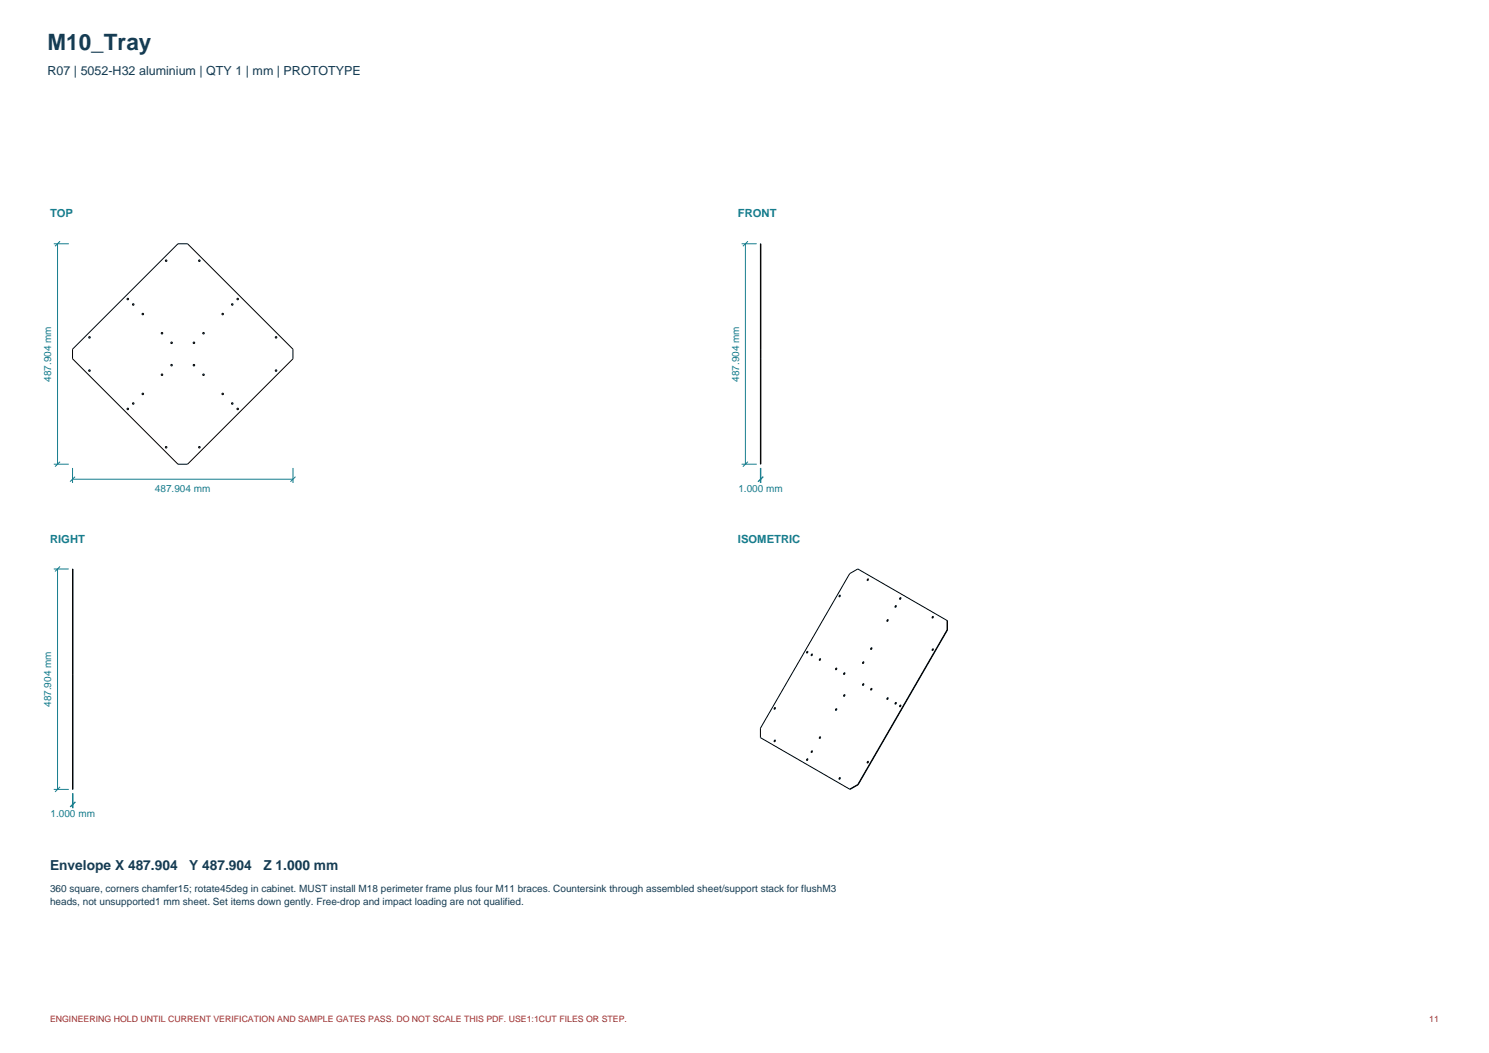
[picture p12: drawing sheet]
<svg xmlns="http://www.w3.org/2000/svg" width="420mm" height="297mm" viewBox="0 0 420 297" stroke-linecap="round" stroke-linejoin="round" font-family="sans-serif">
<g fill="none" stroke="#167d8d" stroke-width=".28">
<path d="M15.2 68.8h4.2M16.2 68.8v62.1M16.9 68l-1.4 1.5M209.2 68.8h4.2M210.3 68.8v62.1M211 68l-1.5 1.5M15.2 130.9h4.2M16.9 130.2l-1.4 1.4M20.5 135.2h62.1M20.5 132v4.2M21.2 134.5l-1.4 1.4M82.6 132v4.2"/>
<path d="M83.3 134.5l-1.4 1.4M209.2 130.9h4.2M211 130.2l-1.5 1.4M214.5 135.2h.1M214.5 132v4.2M214.6 132v4.2M215.2 134.5l-1.4 1.4M215.3 134.5l-1.4 1.4M16.9 159.8l-1.4 1.4M15.2 160.5h4.2M16.2 160.5v62.2M15.2 222.7h4.2"/>
<path d="M16.9 221.9l-1.4 1.5M20.5 223.7v4.2M20.5 226.9h.1M20.6 223.7v4.2M21.2 226.2l-1.4 1.4M21.3 226.2l-1.4 1.4"/>
</g>
<g fill="none" stroke="#000" stroke-width=".28">
<path d="M214.5 68.8l.1 62.1zM20.5 98.5l29.7-29.7h2.7l29.7 29.7v2.7l-29.7 29.7h-2.7l-29.7-29.7zM214.5 98.5h.1M214.5 101.2h.1M20.5 160.5l.1 62.2zM236.8 167.9l.2 .1-.2 .3zM237 167.9l-.2 .4M245 163.3l-.3 .5M250.5 174.8l-.2 .4M252.8 170.9l-.2 .4M254.1 168.6l-.2 .4M263 173.9l.3 .1-.3 .3z"/>
<path d="M263.3 173.9l-.3 .4M267.1 177.7l-25.1 43.6M267.1 177.7h.1M267.1 175v2.7M267.2 177.7v-2.6l-25.2-14.6-2.3 1.3-25.2 43.6v2.7l25.2 14.5M267.2 177.7l-25.1 43.6M20.5 190.2h.1M20.5 192.9h.1M218.7 199.6l-.2 .4M227.9 183.8l-.3 .4M229.2 184.5l-.3 .4M231.4 185.9l-.2 .4"/>
<path d="M236 199.9l-.2 .5M236 188.5l-.2 .4M238.3 196l-.2 .4M238.3 189.8l-.2 .4M243.7 192.9l-.3 .4M243.7 186.7l-.3 .4M245.9 194.2l-.2 .4M245.9 182.8l-.2 .4M250.5 196.9l-.2 .4M252.6 198.2l.2 .1-.3 .3zM252.8 198.2l-.2 .4M254.1 198.9l-.2 .4"/>
<path d="M263.3 183.1l-.3 .4M218.7 208.8l-.2 .4M227.9 214.1l-.3 .4M229.2 211.8l-.3 .5M231.4 207.9l-.2 .4M237 219.4l-.2 .4M245 214.8l-.3 .4M242 221.3h.1M242 221.3l-2.3 1.3M242.1 221.3l-2.4 1.3"/>
<circle cx="46.9" cy="73.5" r=".22"/>
<circle cx="56.2" cy="73.5" r=".22"/>
<circle cx="25.2" cy="95.2" r=".22"/>
<circle cx="36.1" cy="84.3" r=".22"/>
<circle cx="37.6" cy="85.9" r=".22"/>
<circle cx="40.3" cy="88.6" r=".22"/>
<circle cx="45.7" cy="94" r=".22"/>
<circle cx="48.4" cy="96.7" r=".22"/>
<circle cx="54.7" cy="96.7" r=".22"/>
<circle cx="57.4" cy="94" r=".22"/>
<circle cx="62.8" cy="88.6" r=".22"/>
<circle cx="65.5" cy="85.9" r=".22"/>
<circle cx="67" cy="84.3" r=".22"/>
<circle cx="77.9" cy="95.2" r=".22"/>
<circle cx="25.2" cy="104.5" r=".22"/>
<circle cx="36.1" cy="115.3" r=".22"/>
<circle cx="37.6" cy="113.8" r=".22"/>
<circle cx="40.3" cy="111.1" r=".22"/>
<circle cx="45.7" cy="105.7" r=".22"/>
<circle cx="48.4" cy="103" r=".22"/>
<circle cx="54.7" cy="103" r=".22"/>
<circle cx="57.4" cy="105.7" r=".22"/>
<circle cx="62.8" cy="111.1" r=".22"/>
<circle cx="65.5" cy="113.8" r=".22"/>
<circle cx="67" cy="115.3" r=".22"/>
<circle cx="77.9" cy="104.5" r=".22"/>
<circle cx="46.9" cy="126.2" r=".22"/>
<circle cx="56.2" cy="126.2" r=".22"/>
<circle cx="244.8" cy="163.6" r=".23"/>
<circle cx="250.4" cy="175.1" r=".23"/>
<circle cx="252.7" cy="171.1" r=".23"/>
<circle cx="254" cy="168.9" r=".23"/>
<circle cx="218.5" cy="199.9" r=".23"/>
<circle cx="227.7" cy="184" r=".23"/>
<circle cx="229" cy="184.8" r=".23"/>
<circle cx="231.3" cy="186.1" r=".23"/>
<circle cx="235.9" cy="188.7" r=".23"/>
<circle cx="238.2" cy="190" r=".23"/>
<circle cx="238.2" cy="196.2" r=".23"/>
<circle cx="243.5" cy="193.1" r=".23"/>
<circle cx="243.5" cy="187" r=".23"/>
<circle cx="245.8" cy="183" r=".23"/>
<circle cx="245.8" cy="194.4" r=".23"/>
<circle cx="250.4" cy="197.1" r=".23"/>
<circle cx="254" cy="199.2" r=".23"/>
<circle cx="263.1" cy="183.3" r=".23"/>
<circle cx="218.5" cy="209" r=".23"/>
<circle cx="227.7" cy="214.3" r=".23"/>
<circle cx="229" cy="212.1" r=".23"/>
<circle cx="231.3" cy="208.1" r=".23"/>
<circle cx="235.9" cy="200.2" r=".23"/>
<circle cx="236.9" cy="219.6" r=".23"/>
<circle cx="244.8" cy="215" r=".23"/>
</g>
<text font-size="6.3" fill="#153c53" x="13.4" y="14.1">M10_Tray</text>
<g font-size="3.9" fill="#153c53">
<text x="14.1" y="245.5">Envelope X 487.904</text>
<text x="53.4" y="245.5">Y 487.904</text>
<text x="74.3" y="245.5">Z 1.000 mm</text>
</g>
<text font-size="3.5" fill="#153c53" x="13.4" y="21.2">R07 | 5052-H32 aluminium | QTY 1 | mm | PROTOTYPE</text>
<g font-size="3.2" fill="#167d8d">
<text x="14.1" y="61.3">TOP</text>
<text x="208.1" y="61.3">FRONT</text>
<text x="14.1" y="153.1">RIGHT</text>
<text x="208.1" y="153.1">ISOMETRIC</text>
</g>
<g font-size="2.8" fill="#167d8d">
<text x="14.5" y="107.7" transform="rotate(-90 14.5 107.7)">487.904 mm</text>
<text x="208.5" y="107.7" transform="rotate(-90 208.5 107.7)">487.904 mm</text>
<text x="43.7" y="138.7">487.904 mm</text>
<text x="208.3" y="138.7">1.000 mm</text>
<text x="14.5" y="199.4" transform="rotate(-90 14.5 199.4)">487.904 mm</text>
<text x="14.3" y="230.4">1.000 mm</text>
</g>
<g font-size="2.8" fill="#153c53">
<text x="14.1" y="251.5">360 square, corners chamfer15; rotate45deg in cabinet. MUST install M18 perimeter frame plus four M11 braces. Countersink through assembled sheet/support stack for flushM3</text>
<text x="14.1" y="255.4">heads, not unsupported1 mm sheet. Set items down gently. Free-drop and impact loading are not qualified.</text>
</g>
<g font-size="2.5" fill="#9d2828">
<text x="14.1" y="288.2">ENGINEERING HOLD UNTIL CURRENT VERIFICATION AND SAMPLE GATES PASS. DO NOT SCALE THIS PDF. USE1:1CUT FILES OR STEP.</text>
<text x="403.1" y="288.2">11</text>
</g>
</svg>
